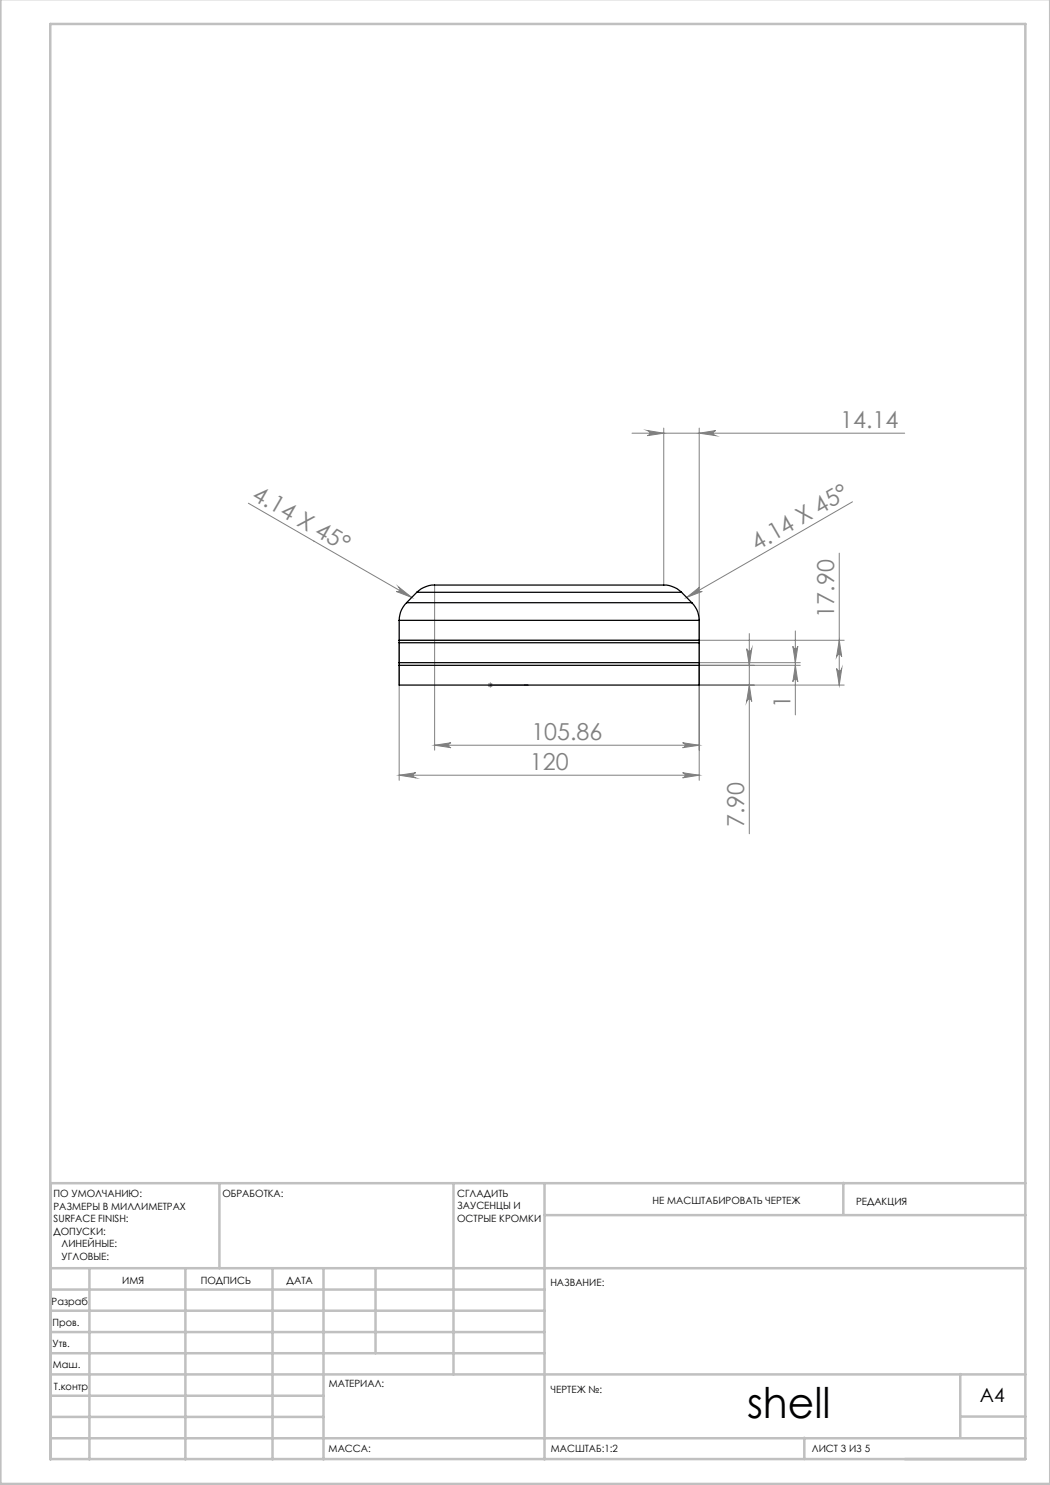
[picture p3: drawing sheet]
<svg xmlns="http://www.w3.org/2000/svg" width="210mm" height="297mm" viewBox="0 0 210 297" stroke-linecap="round" stroke-linejoin="round" font-family="sans-serif">
<path d="M97.9 137h.4zM98.1 137h.1M98.1 137h7.5M105.6 137h-.8h.8" fill="none" stroke="#00f" stroke-width=".2"/>
<g fill="none" stroke="#808080" stroke-width=".2">
<path d="M126.4 86.6h54.5M129.5 86.1l3.3 .5-3.3 .5a.51 .51 0 0 0 .4-.5 .51 .51 0 0 0-.4-.5zM132.8 85.6v31.4M139.8 86.6l3.4-.5a.51 .51 0 0 0-.5 .5 .51 .51 0 0 0 .5 .5zM139.8 85.6v46.9h20.3M49.7 100.6l32.6 18.9M79.7 117.4l2.6 2.1-3.1-1.2a.51 .51 0 0 0 .7-.2 .51 .51 0 0 0-.2-.7zM86.9 117v33M137.3 119.5l2.6-2.1a.51 .51 0 0 0-.1 .7 .51 .51 0 0 0 .6 .2zM167.9 110.6v26.4M170.5 100.4l-33.2 19.1M79.8 128.5v27.6"/>
<path d="M79.8 128.1h89M97.6 137h1M97.7 136.7l.7 .7M98.1 136.5v1M98.4 136.7l-.7 .7M139.8 137h29M149.3 129.7a.51 .51 0 0 0 .5 .5 .51 .51 0 0 0 .6-.5l-.5 3.4zM149.9 126.7v40.1M149.9 137l.5 3.3a.51 .51 0 0 0-.6-.5 .51 .51 0 0 0-.5 .5zM158.6 129.3a.49 .49 0 0 0 .5 .4 .49 .49 0 0 0 .5-.4l-.5 3.2zM159.1 126.2v16.8M159.1 133.1l.5 3.2a.49 .49 0 0 0-.5-.4 .49 .49 0 0 0-.5 .4z"/>
<path d="M160.1 133.1h-20.3v23M167.3 133.7a.51 .51 0 0 0 .5 .5 .51 .51 0 0 0 .5-.5l-.4 3.3zM167.9 128.1l.4 3.2a.51 .51 0 0 0-.5-.4 .51 .51 0 0 0-.5 .4zM79.8 155l3.3-.5a.51 .51 0 0 0-.5 .6 .51 .51 0 0 0 .5 .5zM79.8 155h60M86.9 149l3.3-.4a.49 .49 0 0 0-.5 .4 .49 .49 0 0 0 .5 .5zM86.9 149h52.9M136.5 148.6l3.3 .4-3.3 .5a.49 .49 0 0 0 .5-.5 .49 .49 0 0 0-.5-.4zM136.5 154.5l3.3 .5-3.3 .6a.51 .51 0 0 0 .5-.5 .51 .51 0 0 0-.5-.6z"/>
</g>
<g fill="none" stroke="#c0c0c0" stroke-width=".5">
<path d="M.1 -.1v296.9h209.9v-296.9M10.1 4.8h195v287h-195zM43.9 236.6v17M90.7 236.6v38.3M108.9 236.6v55.3M168.7 236.6v6.3M205.1 236.6h-195v55.3M10.1 253.6h195M10.1 257.9h98.8M17.9 253.6v38.3M37.1 253.6v38.3M54.5 253.6v38.3"/>
<path d="M64.7 253.6v38.3M75.1 253.6v17M108.9 243h96.2M10.1 270.6h98.8M10.1 266.4h98.8M10.1 262.1h98.8M10.1 279.1h54.6M10.1 274.9h195M192.1 274.8v12.7M10.1 287.7h195M10.1 283.4h54.6M160.9 287.5v4.3"/>
<path d="M192.1 283.3h13"/>
</g>
<path d="M104.8 137h.8zM97.9 137h.4z" fill="#00f"/>
<g fill="#808080">
<path d="M79.7 117.4l2.6 2.1-3.1-1.2a.51 .51 0 0 0 .7-.2 .51 .51 0 0 0-.2-.7z"/>
<path d="M137.3 119.5l2.6-2.1a.51 .51 0 0 0-.1 .7 .51 .51 0 0 0 .6 .2z"/>
<path d="M139.8 86.6l3.4-.5a.51 .51 0 0 0-.5 .5 .51 .51 0 0 0 .5 .5zM129.5 86.1l3.3 .5-3.3 .5a.51 .51 0 0 0 .4-.5 .51 .51 0 0 0-.4-.5zM136.5 148.6l3.3 .4-3.3 .5a.49 .49 0 0 0 .5-.5 .49 .49 0 0 0-.5-.4zM86.9 149l3.3-.4a.49 .49 0 0 0-.5 .4 .49 .49 0 0 0 .5 .5zM136.5 154.5l3.3 .5-3.3 .6a.51 .51 0 0 0 .5-.5 .51 .51 0 0 0-.5-.6zM79.8 155l3.3-.5a.51 .51 0 0 0-.5 .6 .51 .51 0 0 0 .5 .5z"/>
<path d="M149.9 137l.5 3.3a.51 .51 0 0 0-.6-.5 .51 .51 0 0 0-.5 .5zM149.3 129.7a.51 .51 0 0 0 .5 .5 .51 .51 0 0 0 .6-.5l-.5 3.4zM167.3 133.7a.51 .51 0 0 0 .5 .5 .51 .51 0 0 0 .5-.5l-.4 3.3zM167.9 128.1l.4 3.2a.51 .51 0 0 0-.5-.4 .51 .51 0 0 0-.5 .4zM159.1 133.1l.5 3.2a.49 .49 0 0 0-.5-.4 .49 .49 0 0 0-.5 .4zM158.6 129.3a.49 .49 0 0 0 .5 .4 .49 .49 0 0 0 .5-.4l-.5 3.2z"/>
</g>
<g fill="none" stroke="#000" stroke-width=".25">
<path d="M83.4 118.5l1.3-1 1.7-.5h46.9l1.6 .5 1.4 1M83.4 118.5l-2.1 2M83.4 118.5h52.9M136.3 118.5l2.1 2M79.8 128.1v.4M79.8 132.5v.6M79.8 133.1v3.9h60v-3.9M79.8 133.1h60M79.8 124.1v4M79.8 128.5v4M79.8 124.1h60M79.8 128.1h60"/>
<path d="M79.8 128.5h60M79.8 132.5h60M81.3 120.5l-.7 .9-.5 1-.3 1.7M81.3 120.5h57.1M138.4 120.5l.7 .9 .5 1 .2 1.7M139.8 128.1v.4M139.8 132.5v.6M139.8 124.1v4M139.8 128.5v4"/>
</g>
<text font-size="8.5" x="149.4" y="283.5">shell</text>
<g font-size="4.7" fill="#808080">
<text x="168" y="85.6">14.14</text>
<text x="50.2" y="99.8" transform="rotate(30 50.2 99.8)">4.14 X 45°</text>
<text x="151.4" y="110.2" transform="rotate(-30 151.4 110.2)">4.14 X 45°</text>
<text x="166.8" y="123.5" transform="rotate(-90 166.8 123.5)">17.90</text>
<text x="158.1" y="141.7" transform="rotate(-90 158.1 141.7)">1</text>
<text x="106.3" y="148">105.86</text>
<text x="106" y="154">120</text>
<text x="148.8" y="165.4" transform="rotate(-90 148.8 165.4)">7.90</text>
</g>
<text font-size="3.9" x="196" y="280.4">A4</text>
<g font-size="2">
<text x="10.7" y="239.5">ПО УМОЛЧАНИЮ:</text>
<text x="44.5" y="239.5">ОБРАБОТКА:</text>
<text x="91.4" y="239.4">СГЛАДИТЬ</text>
<text x="10.7" y="242">РАЗМЕРЫ В МИЛЛИМЕТРАХ</text>
<text x="10.7" y="244.5">SURFACE FINISH:</text>
<text x="91.4" y="241.9">ЗАУСЕНЦЫ И</text>
<text x="91.4" y="244.4">ОСТРЫЕ КРОМКИ</text>
<text x="130.5" y="240.8">НЕ МАСШТАБИРОВАТЬ ЧЕРТЕЖ</text>
<text x="171.2" y="241">РЕДАКЦИЯ</text>
<text x="10.7" y="247">ДОПУСКИ:</text>
<text x="12.3" y="249.5">ЛИНЕЙНЫЕ:</text>
<text x="12.3" y="252">УГЛОВЫЕ:</text>
<text x="24.4" y="256.9">ИМЯ</text>
<text x="40.1" y="256.8">ПОДПИСЬ</text>
<text x="57.3" y="256.8">ДАТА</text>
<text x="110.1" y="257.1">НАЗВАНИЕ:</text>
<text x="10.3" y="260.9">Разраб.</text>
<text x="10.5" y="269.3">Утв.</text>
<text x="10.5" y="265.2">Пров.</text>
<text x="10.6" y="273.6">Маш.</text>
<text x="10.8" y="278">Т.контр</text>
<text x="65.8" y="277.4">МАТЕРИАЛ:</text>
<text x="110.2" y="278.5">ЧЕРТЕЖ №:</text>
<text x="65.7" y="290.4">МАССА:</text>
<text x="110.2" y="290.5">МАСШТАБ:1:2</text>
<text x="162.4" y="290.4">ЛИСТ 3 ИЗ 5</text>
</g>
</svg>
